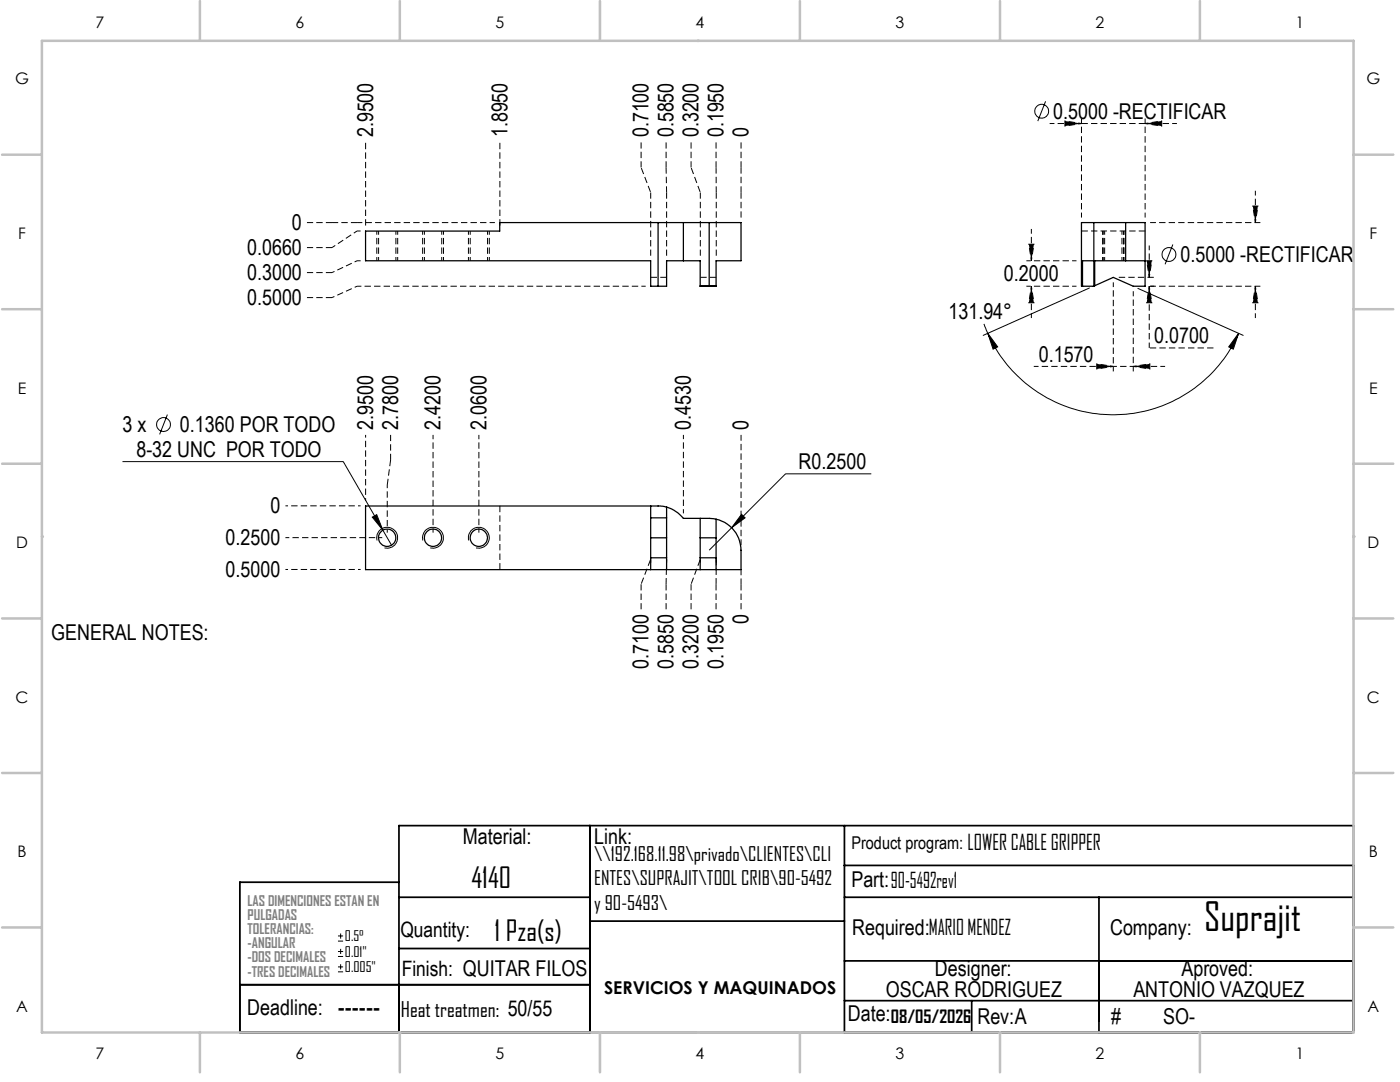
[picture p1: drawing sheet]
<svg xmlns="http://www.w3.org/2000/svg" width="279mm" height="216mm" viewBox="0 0 279 216" stroke-linecap="round" stroke-linejoin="round" font-family="sans-serif">
<g fill="none" stroke="#000" stroke-width=".2" stroke-dasharray="1.3 .6" stroke-linecap="butt">
<path d="M127.9 33.4v-5M129.9 38.4v12.6M132.9 33.4v-5M132.9 33.4l.1 5M133 38.4v12.6M137.9 33.4v-5M139.8 38.4v12.6M142.9 33.4v-5M142.9 33.4v5M142.9 38.4v12.6M147.9 33.4v-5M147.9 33.4v5"/>
<path d="M147.9 38.4v5M215.8 24.6h12.7M66.3 44.4h-5M66.3 44.4h5M66.3 49.4h-5M66.3 54.4h-5M66.3 59.4h-5M129.9 55.3h3.1M139.8 55.3h3.1M216.1 52h-.3M218.5 52h-.2M228.5 46.1h-12.7"/>
<path d="M78 91.8v-5M78 91.8l-.7 5M99.8 113.6v-12.7M127.9 116.6v5M132.9 116.6v5M132.9 116.6l.1-5M137.9 116.6v5M142.9 116.6v5M142.9 116.6v-5M147.9 116.6v5"/>
</g>
<g fill="none" stroke="#000" stroke-width=".2" stroke-dasharray="1.3 .6" stroke-dashoffset=".5" stroke-linecap="butt">
<path d="M66.3 49.4l5-3.3M75.2 52v-5.9M75.6 46.1v5.9M79 52v-5.9M79.4 52v-5.9M84.3 52v-5.9M84.7 46.1v5.9M88.2 52v-5.9M88.5 52v-5.9M93.5 52v-5.9M93.8 46.1v5.9M97.3 52v-5.9"/>
<path d="M97.7 52v-5.9M220.1 52v-5.9M220.5 46.1v5.9M223.9 52v-5.9M224.3 52v-5.9M222.2 73.1h4M76.3 107.3h-19.3"/>
</g>
<g fill="none" stroke="#000" stroke-width=".25">
<path d="M131.3 44.4h5.1M131.3 44.4v12.7M131.3 44.4h-31.6v1.7h-26.7v5.9h56.9v5.1h1.4M136.4 52h-3.4v5.1h-1.7M136.4 44.4v7.6M136.4 44.4h5.1M139.7 57.1h1.8M141.5 44.4h6.4v7.6h-5v5.1h-3.2v-5.1h-3.3M141.5 44.4v12.7M142.9 57l-1.4 .1M218.3 44.4h6.3M218.3 44.4h-2.5v12.7h.2"/>
<path d="M218.3 52h-2.3v5.1M218.3 57.1h-2.3M218.3 44.4v12.7M218.5 57l-.2 .1M224.6 52h-6.1v5M224.6 52h3.9M224.6 44.4h3.9v12.7h-2.3l-4-1.7-3.7 1.6M224.6 44.4v7.6M129.9 101v12.7M129.9 111.3h3.1M129.9 107.3h3.1M129.9 103.3h3.1"/>
<path d="M133 101.2l-1.2-.2h-58.8v12.7h74.9v-3.9a6.4 6.4 0 0 0-5-6.2M133 101.2a7.1 7.1 0 0 1 3.4 2.2h5.1l1.4 .2M133 101.2v12.5M139.7 103.4v10.3M139.7 111.3h3.2M139.7 107.3h3.2M142.9 103.6v10.1"/>
<circle cx="77.3" cy="107.3" r="1.73"/>
<circle cx="86.4" cy="107.3" r="1.72"/>
<circle cx="95.6" cy="107.3" r="1.73"/>
</g>
<g fill="none" stroke="#000" stroke-width=".2">
<path d="M208.7 20.2l-1.6 4M217.4 57.5l-21.2 9.4M227.1 57.5l21 9.4M234.1 48.8l-1.6 3.9M196.4 64.6l.7 1.9M197.1 66.5l2 2.7-.9 .5zM197.1 66.5a27.4 27.4 0 0 0 25.1 16.3 27.4 27.4 0 0 0 25-16.3M247.2 66.5l-1.1 3.2-.9-.5zM24.4 92.1h44.1l9.6 16.7M33.4 82.7l-1.5 4M173.9 94.5h-17.1l-15.3 15.3M74.3 103.2l.9-.5 1.2 3.1z"/>
<path d="M75.2 107.8a2.09 2.09 0 0 1 1.9-2.6 2.09 2.09 0 0 1 2.2 2.3 2.09 2.09 0 0 1-2.6 1.8M84.4 107.8a2.09 2.09 0 0 1 1.8-2.6 2.09 2.09 0 0 1 2.3 2.3 2.09 2.09 0 0 1-2.6 1.8M93.6 107.8a2.08 2.08 0 0 1 1.8-2.5 2.08 2.08 0 0 1 2.2 2.2 2.08 2.08 0 0 1-2.6 1.8M148 102.6l.7 .7-2.7 2zM67.5 187.8h1M67.5 186.8h1M67.5 190.9h1M67.5 189.9h1M67.5 193.9h1M67.5 192.9h1M68 186.3v1M68 189.3v1.1"/>
<path d="M68 192.4v1"/>
<circle cx="207.9" cy="22.2" r="1.38"/>
<circle cx="233.3" cy="50.8" r="1.38"/>
<circle cx="32.6" cy="84.7" r="1.38"/>
</g>
<path d="M215.8 24.6l-3.3 .6v-1.1l3.3 .5M228.5 24.6l3.3-.5v1.1l-3.3-.6M205.8 57.1l.5 3.3h-1l.5-3.3M205.8 52l-.5-3.3h1l-.5 3.3M229.4 57.1l.5 3.3h-1.1l.6-3.3M229.4 55.3l-.6-3.3h1.1l-.5 3.3M250.5 44.4l-.5-3.3h1l-.5 3.3M250.5 57.1l.5 3.3h-1l.5-3.3M222.2 73.1l-3.3 .5v-1l3.3 .5M226.2 73.1l3.3-.5v1l-3.3-.5M77.3 96.8v9.5" fill="none" stroke="#000" stroke-width=".2" stroke-dasharray="1.3 .6" stroke-dashoffset=".6" stroke-linecap="butt"/>
<path d="M71.3 44.4h27.5M229.4 69.4v-12.3" fill="none" stroke="#000" stroke-width=".2" stroke-dasharray="1.3 .6" stroke-dashoffset=".2" stroke-linecap="butt"/>
<path d="M71.3 46.1h.7M71.3 52h.7M71.3 57.1h57.6M214.8 57.1h-10M214.8 52h-10M229.5 57.1h.9M86.4 106.3v-19.5M95.6 106.3v-19.5M136.4 102.4v-15.6" fill="none" stroke="#000" stroke-width=".2" stroke-dasharray="1.3 .6" stroke-dashoffset=".4" stroke-linecap="butt"/>
<path d="M66.3 54.4l5-2.4M66.3 59.4l5-2.3M73 99.9v-13.1" fill="none" stroke="#000" stroke-width=".2" stroke-dasharray="1.3 .6" stroke-dashoffset=".7" stroke-linecap="butt"/>
<path d="M72 100.9h-15M72 113.6h-15" fill="none" stroke="#000" stroke-width=".2" stroke-dasharray="1.3 .6" stroke-dashoffset=".8" stroke-linecap="butt"/>
<path d="M127.9 33.4l2 5M137.9 33.4l1.9 5M73 45.1v-16.7M99.8 45.1v-16.7M223.2 55.3h7.2M242.3 69.4h-12.9M127.9 116.6l2-5M137.9 116.6l1.9-5" fill="none" stroke="#000" stroke-width=".2" stroke-dasharray="1.3 .6" stroke-dashoffset="-.1" stroke-linecap="butt"/>
<path d="M229.5 44.4h22M229.5 57.1h22M147.9 108.8v-22M147.9 116.6v-3" fill="none" stroke="#000" stroke-width=".2" stroke-dasharray="1.3 .6" stroke-dashoffset=".1" stroke-linecap="butt"/>
<g fill="none" stroke="#000" stroke-width=".2" stroke-dasharray="1.3 .6" stroke-dashoffset=".3" stroke-linecap="butt">
<path d="M215.8 24.6h-6.3M228.5 24.6h6.4M205.8 57.1v6.4M205.8 52v-6.3M215.8 43.4v-19.8M222.2 56.3v17.8M226.2 58.1v16M228.5 43.4v-19.8M229.4 55.3v-6.3M250.5 44.4v-6.3M250.5 57.1v6.4M222.2 73.1h-15.9"/>
<path d="M226.2 73.1h6.3M129.9 111.6v.7M133 111.6v.7M139.8 111.6v.7M142.9 111.6v.7"/>
</g>
<g fill="none" stroke="#000" stroke-width=".35">
<path d="M79.6 176h-31.7v30h222.2v-41.3h-190.5v41.3M79.6 179h38.1M117.7 164.7v41.3M168.5 164.7v41.3M168.5 179h101.6M168.5 172.7h101.6M219.3 179v27M47.9 196.5h69.8M79.6 189.3h38.1M117.7 183.8h50.8M168.5 191.7h101.6M168.5 199.7h101.6"/>
<path d="M193.9 199.7v6.3"/>
</g>
<g fill="none" stroke="#c0c0c0" stroke-width=".5">
<path d="M8.4 8.1h261.7v197.9h-261.7zM39.9 .2v7.9M79.8 .2v7.9M119.7 .2v7.9M139.2 8.1h.1M159.6 .2v7.9M199.6 .2v7.9M239.5 .2v7.9M.4 30.9h8M270.1 30.9h8M.4 61.7h8M270.1 61.7h8"/>
<path d="M.4 92.5h8M270.1 92.5h8M8.4 107.1h.1M270.1 107.1h.1M.4 123.4h8M270.1 123.4h8M.4 154.2h8M270.1 154.2h8M.4 185.1h8M270.1 185.1h8M39.9 206v8M79.8 206v8"/>
<path d="M119.7 206v8M139.2 206h.1M159.6 206v8M199.6 206v8M239.5 206v8"/>
</g>
<g fill="#000">
<path d="M212.5 24.1l3.3 .5-3.3 .6zM228.5 24.6l3.3-.5v1.1zM205.8 57.1l.5 3.3h-1zM205.3 48.7h1l-.5 3.3zM229.4 57.1l.5 3.3h-1.1zM228.8 52h1.1l-.5 3.3zM250 41.1h1l-.5 3.3zM250.5 57.1l.5 3.3h-1zM218.9 72.6l3.3 .5-3.3 .5zM226.2 73.1l3.3-.5v1z"/>
<path d="M197.1 66.5l2 2.7-.9 .5zM247.2 66.5l-1.1 3.2-.9-.5z"/>
<path d="M148 102.6l-2 2.7 2.7-2zM74.3 103.2l2.1 2.6-1.2-3.1z"/>
</g>
<text font-size="7.8" x="240.3" y="185.7">Suprajit</text>
<g font-size="5.6">
<text x="94.1" y="177.2">4140</text>
<text x="98.7" y="187.8">1 Pza(s)</text>
</g>
<g font-size="4.4">
<text x="210.2" y="23.7">0.5000 -RECTIFICAR</text>
<text x="74.5" y="27.4" transform="rotate(-90 74.5 27.4)">2.9500</text>
<text x="101.2" y="27.4" transform="rotate(-90 101.2 27.4)">1.8950</text>
<text x="129.4" y="27.4" transform="rotate(-90 129.4 27.4)">0.7100</text>
<text x="134.4" y="27.4" transform="rotate(-90 134.4 27.4)">0.5850</text>
<text x="139.4" y="27.4" transform="rotate(-90 139.4 27.4)">0.3200</text>
<text x="144.4" y="27.4" transform="rotate(-90 144.4 27.4)">0.1950</text>
<text x="149.4" y="27.4" transform="rotate(-90 149.4 27.4)">0</text>
<text x="58.3" y="45.9">0</text>
<text x="49.3" y="50.9">0.0660</text>
<text x="235.6" y="52.3">0.5000 -RECTIFICAR</text>
<text x="49.3" y="55.9">0.3000</text>
<text x="200.4" y="56.1">0.2000</text>
<text x="49.3" y="60.9">0.5000</text>
<text x="189.3" y="63.6">131.94°</text>
<text x="230.4" y="68.5">0.0700</text>
<text x="207.3" y="72.1">0.1570</text>
<text x="24.5" y="86.2">3 x</text>
<text x="35.9" y="86.2">0.1360 POR TODO</text>
<text x="74.5" y="85.8" transform="rotate(-90 74.5 85.8)">2.9500</text>
<text x="79.4" y="85.8" transform="rotate(-90 79.4 85.8)">2.7800</text>
<text x="87.9" y="85.8" transform="rotate(-90 87.9 85.8)">2.4200</text>
<text x="97.1" y="85.8" transform="rotate(-90 97.1 85.8)">2.0600</text>
<text x="137.9" y="85.8" transform="rotate(-90 137.9 85.8)">0.4530</text>
<text x="149.4" y="85.8" transform="rotate(-90 149.4 85.8)">0</text>
<text x="27.2" y="91.1">8-32 UNC POR TODO</text>
<text x="159.4" y="93.6">R0.2500</text>
<text x="54" y="102.4">0</text>
<text x="45" y="108.8">0.2500</text>
<text x="45" y="115.1">0.5000</text>
<text x="149.4" y="124.6" transform="rotate(-90 149.4 124.6)">0</text>
<text x="10.2" y="127.8">GENERAL NOTES:</text>
<text x="129.4" y="133.5" transform="rotate(-90 129.4 133.5)">0.7100</text>
<text x="134.4" y="133.5" transform="rotate(-90 134.4 133.5)">0.5850</text>
<text x="139.4" y="133.5" transform="rotate(-90 139.4 133.5)">0.3200</text>
<text x="144.4" y="133.5" transform="rotate(-90 144.4 133.5)">0.1950</text>
<text x="92.4" y="168.3">Material:</text>
<text x="118.6" y="168.3">Link:</text>
<text x="169.9" y="177">Part:90-5492rev1</text>
<text x="170.1" y="186.5">Required:MARIO MENDEZ</text>
<text x="221.5" y="186.5">Company:</text>
<text x="186.6" y="194.7">Designer:</text>
<text x="235.8" y="194.7">Aproved:</text>
<text x="49.3" y="202.6">Deadline: ------</text>
<text x="169.2" y="203.7">Date:</text>
<text x="176.8" y="199">OSCAR RODRIGUEZ</text>
<text x="226.2" y="199">ANTONIO VAZQUEZ</text>
<text x="195.1" y="204.4">Rev:A</text>
<text x="221.8" y="204.4">#</text>
<text x="232.1" y="204.4">SO-</text>
</g>
<g font-size="4.2">
<text x="193.1" y="169.5">LOWER CABLE GRIPPER</text>
<text x="79.9" y="186.9">Quantity:</text>
<text x="80.2" y="194.7">Finish: QUITAR FILOS</text>
<text x="80" y="202.9">Heat treatmen: 50/55</text>
</g>
<g font-size="3.9">
<text x="118.6" y="171.8">\\192.168.11.98\privado\CLIENTES\CLI</text>
<text x="118.6" y="176.7">ENTES\SUPRAJIT\TOOL CRIB\90-5492</text>
<text x="118.6" y="181.5">y 90-5493\</text>
</g>
<g font-size="3.5">
<text x="169.9" y="169.5">Product program:</text>
<text x="120.6" y="198.4">SERVICIOS Y MAQUINADOS</text>
<text x="177.8" y="204.2">08/05/2026</text>
</g>
<g font-size="3.2">
<text x="19.1" y="5.6">7</text>
<text x="59" y="5.6">6</text>
<text x="98.9" y="5.6">5</text>
<text x="138.8" y="5.6">4</text>
<text x="178.7" y="5.6">3</text>
<text x="218.6" y="5.6">2</text>
<text x="258.6" y="5.6">1</text>
<text x="3" y="16.8">G</text>
<text x="272.7" y="16.8">G</text>
<text x="3.6" y="47.7">F</text>
<text x="273.3" y="47.7">F</text>
<text x="3.6" y="78.5">E</text>
<text x="273.2" y="78.5">E</text>
<text x="3.2" y="109.4">D</text>
<text x="272.9" y="109.4">D</text>
<text x="3.1" y="140.2">C</text>
<text x="272.8" y="140.2">C</text>
<text x="3.5" y="171">B</text>
<text x="273.2" y="171">B</text>
<text x="3.2" y="201.9">A</text>
<text x="272.9" y="201.9">A</text>
<text x="19.1" y="211.4">7</text>
<text x="59" y="211.4">6</text>
<text x="98.9" y="211.4">5</text>
<text x="138.8" y="211.4">4</text>
<text x="178.7" y="211.4">3</text>
<text x="218.6" y="211.4">2</text>
<text x="258.6" y="211.4">1</text>
</g>
<g font-size="2.8" fill="#808080">
<text x="49.4" y="180.8">LAS DIMENCIONES ESTAN EN</text>
<text x="49.4" y="183.6">PULGADAS</text>
<text x="49.4" y="186.4">TOLERANCIAS:</text>
<text x="49.4" y="189.2">-ANGULAR</text>
<text x="49.4" y="192">-DOS DECIMALES</text>
<text x="49.4" y="194.9">-TRES DECIMALES</text>
</g>
<g font-size="2.8">
<text x="68.8" y="187.8">0.5°</text>
<text x="68.8" y="190.9">0.01&quot;</text>
<text x="68.8" y="194">0.005&quot;</text>
</g>
</svg>
